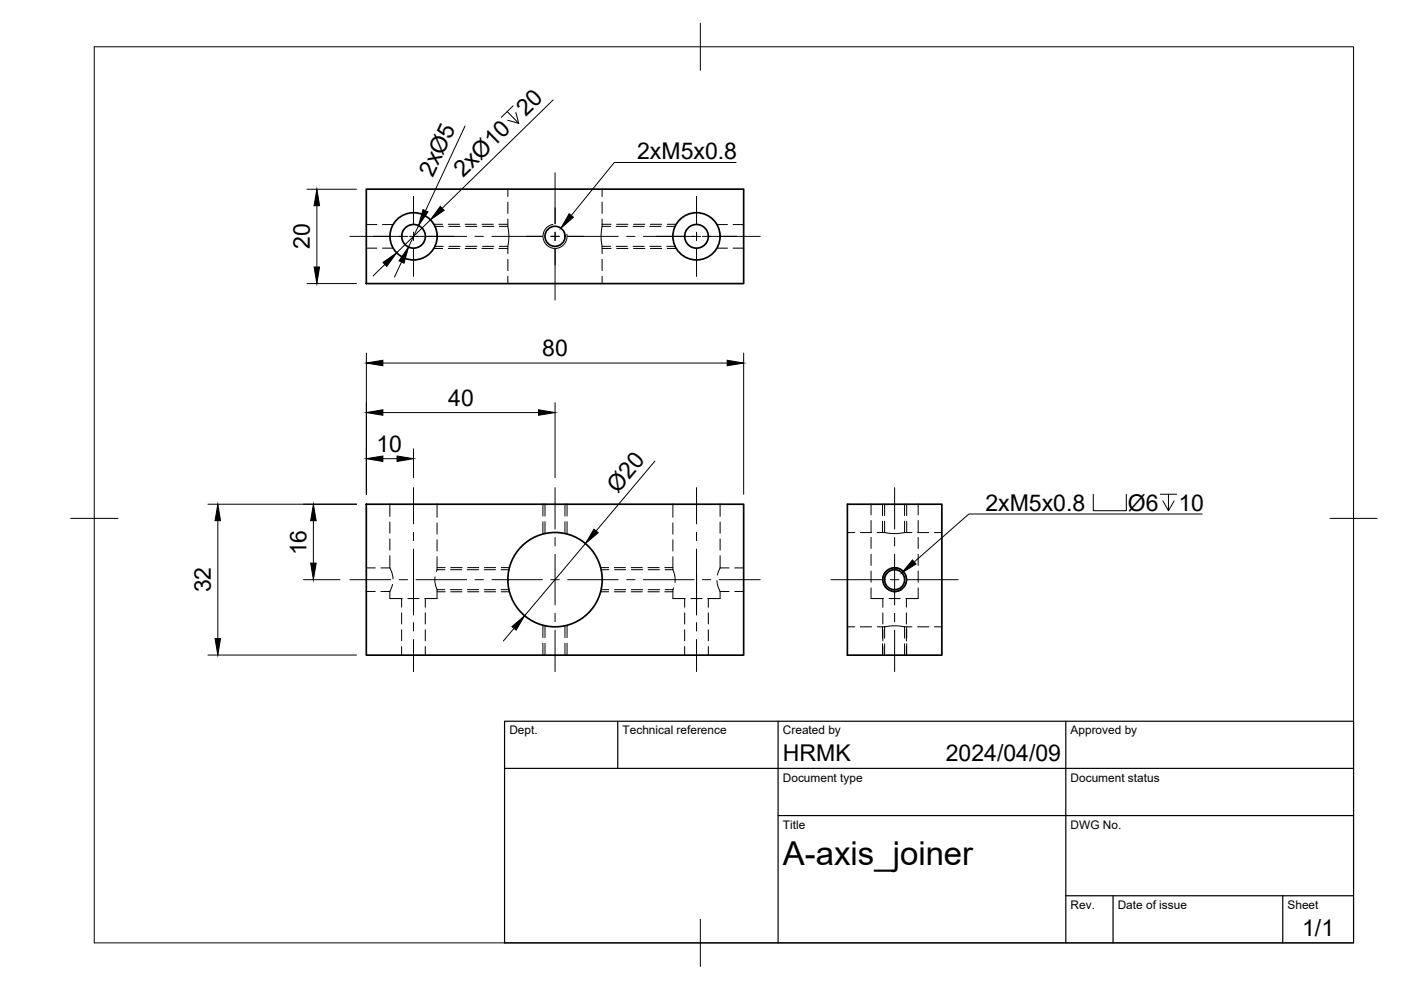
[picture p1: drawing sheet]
<svg xmlns="http://www.w3.org/2000/svg" width="297mm" height="210mm" viewBox="0 0 297 210" stroke-linecap="round" stroke-linejoin="round" font-family="sans-serif">
<!-- layer: Hidden -->
<g fill="none" stroke="#000" stroke-width=".21">
<path d="M77.7 52.6h2.2M77.7 47.6h2.2M81.1 52.6h2.2M81.1 47.6h2.2M92.2 52.2h1.8M92.2 48h1.8M95.2 52.2h2.4M95.2 48h2.4M98.7 52.2h2.4M98.7 48h2.4M102.3 52.2h2.4M102.3 48h2.4"/>
<path d="M105.9 52.2h1.8M105.9 48h1.8M107.7 48l.2 1.6-.2 2.6M107.7 40.1v1.6M107.7 42.9v2.3M107.7 46.4v1.6M107.7 52.2v1.6M107.7 55v2.4M107.7 58.6v1.5M127.7 48l-.3 1.6 .3 2.6M127.7 52.2h1.8M127.7 48h1.8"/>
<path d="M127.7 40.1v1.6M127.7 42.9v2.3M127.7 46.4v1.6M127.7 52.2v1.6M127.7 55v2.4M127.7 58.6v1.5M130.6 52.2h2.4M130.6 48h2.4M134.2 52.2h2.4M134.2 48h2.4M137.8 52.2h2.4M137.8 48h2.4"/>
<path d="M141.4 52.2h1.7M141.4 48h1.7M152 52.6h2.2M152 47.6h2.2M155.4 52.6h2.3M155.4 47.6h2.3M82.7 117.8v2.6h-1.9M82.7 106.9v2.6M82.7 110.7v2.4M82.7 114.3v2.3M92.7 106.9v2.8M92.7 110.9v2.4"/>
<path d="M92.7 114.4v2.4M92.7 118v2.8M115.5 106.9v2.5M115.5 110.6v2.5M119.8 106.9v2.5M119.8 110.6v2.5M142.7 106.9v2.8M142.7 110.9v2.4M142.7 114.4v2.4M142.7 118v2.8M152.7 106.9v2.6M152.7 110.7v2.4"/>
<path d="M152.7 114.3v2.3M152.7 117.8v2.6M179.7 112.9h1.5M182.4 112.9h2.4M184.7 106.9v2.3M184.7 110.4v2.3M184.7 113.9v2.4M184.7 117.5v2.4M186 112.9h1.6M187.6 112.9l1.6 .2 2.6-.2M187.6 106.9v2.4M187.6 110.5v2.4"/>
<path d="M191.8 106.9v2.4M191.8 110.5v2.4M191.8 112.9h1.6M194.5 112.9h2.4M194.7 106.9v2.3M194.7 110.4v2.3M194.7 113.9v2.4M194.7 117.5v2.4M198.1 112.9h1.6M77.7 125.4h1.9M77.7 120.4h1.9M80.8 125.4h1.9"/>
<path d="M82.7 125.4v1.5h2.6M82.7 120.4l.4 1.1 .2 1.2M83.2 123.9l-.5 1.5M85.2 126.9v1.8M85.2 129.9v2.4M85.2 133.5v2.4M85.2 137.1v1.8M86.5 126.9h2.4M90.2 126.9v1.8M90.2 129.9v2.4M90.2 133.5v2.4M90.2 137.1v1.8"/>
<path d="M92.2 122.3v1.3l.5 1.4M92.7 120.8l-.2 .4M92.7 125v1.9h-2.7M92.7 125h1.6M92.7 120.8h1.6M95.5 125h2.4M95.5 120.8h2.4M99.1 125h2.4M99.1 120.8h2.4M102.7 125h2.4M102.7 120.8h2.4M106.2 125h1.7"/>
<path d="M106.2 120.8h1.7M115.5 132.7v2.5M115.5 136.4v2.5M119.8 132.7v2.5M119.8 136.4v2.5M127.4 125h1.7M127.4 120.8h1.7M130.3 125h2.4M130.3 120.8h2.4M133.9 125h2.3M133.9 120.8h2.3M137.4 125h2.4"/>
<path d="M137.4 120.8h2.4M141 125h1.7M141 120.8h1.7M142.7 120.8l.4 1.4v1.3M142.7 125v1.9h2.6M142.8 124.6l-.1 .4M145.2 126.9v1.8M145.2 129.9v2.4M145.2 133.5v2.4M145.2 137.1v1.8M146.5 126.9h2.4M150.2 126.9v1.8"/>
<path d="M150.2 129.9v2.4M150.2 133.5v2.4M150.2 137.1v1.8M152 123.1l.2 1.2 .5 1.1M152.7 120.4l-.6 1.5M152.7 125.4v1.5h-2.6M152.7 125.4h1.9M152.7 120.4h1.9M155.8 125.4h1.9M155.8 120.4h1.9M179.7 132.9h1.5M182.4 132.9h2.4"/>
<path d="M184.7 124.6v2.3h2.6M184.7 121.1v2.4M186 132.9h1.6M187.2 126.9v1.8M187.2 129.9v2.4M187.2 133.5v2.4M187.2 137.1v1.8M187.6 132.9l1.6-.2 2.6 .2M187.6 132.9v2.4M187.6 136.5v2.4M188.5 126.9h2.4M191.8 132.9v2.4"/>
<path d="M191.8 136.5v2.4M191.8 132.9h1.6M192.2 126.9v1.8M192.2 129.9v2.4M192.2 133.5v2.4M192.2 137.1v1.8M194.5 132.9h2.4M194.7 124.6v2.3h-2.6M194.7 121.1v2.4M198.1 132.9h1.6"/>
</g>
<!-- layer: Visible -->
<g fill="none" stroke="#000" stroke-width=".36">
<path d="M77.7 40.1h80v20h-80zM77.7 106.9h80v32h-80zM179.7 106.9h20v32h-20z"/>
<circle cx="87.7" cy="50.1" r="5"/>
<circle cx="87.7" cy="50.1" r="2.51"/>
<circle cx="117.7" cy="50.1" r="2.13"/>
<circle cx="147.7" cy="50.1" r="5"/>
<circle cx="147.7" cy="50.1" r="2.51"/>
<circle cx="117.7" cy="122.9" r="10"/>
<circle cx="189.7" cy="122.9" r="2.12"/>
<circle cx="189.7" cy="122.9" r="2.51"/>
</g>
<!-- layer: Hidden Narrow -->
<g fill="none" stroke="#000" stroke-width=".21">
<path d="M91.9 52.7h2M91.9 47.6h2M95 52.7h2.4M95 47.6h2.4M98.6 52.7h2.4M98.6 47.6h2.4M102.2 52.7h2.4M102.2 47.6h2.4M105.8 52.7h1.9M105.8 47.6h1.9M127.7 52.7h1.9M127.7 47.6h1.9"/>
<path d="M130.7 52.7h2.4M130.7 47.6h2.4M134.3 52.7h2.4M134.3 47.6h2.4M137.9 52.7h2.4M137.9 47.6h2.4M141.5 52.7h1.9M141.5 47.6h1.9M115.1 106.9v2.5M115.1 110.6v2.5M120.2 106.9v2.5M120.2 110.6v2.5"/>
<path d="M187.1 106.9v2.4M187.1 110.5v2.4M192.2 106.9v2.4M192.2 110.5v2.4M92.7 125.5h1.7M92.7 120.3h1.7M95.6 125.5h2.4M95.6 120.3h2.4M99.1 125.5h2.4M99.1 120.3h2.4M102.7 125.5h2.4M102.7 120.3h2.4"/>
<path d="M106.3 125.5h1.7M106.3 120.3h1.7M115.1 132.7v2.5M115.1 136.4v2.5M120.2 132.7v2.5M120.2 136.4v2.5M127.3 125.5h1.8M127.3 120.3h1.8M130.2 125.5h2.4M130.2 120.3h2.4M133.8 125.5h2.4M133.8 120.3h2.4"/>
<path d="M137.4 125.5h2.4M137.4 120.3h2.4M140.9 125.5h1.8M140.9 120.3h1.8M187.1 132.9v2.4M187.1 136.5v2.4M188 121l-.6 .7-.2 .8M189 120.4h1.2l1.1 .5M191.1 125l-.8 .4h-1.1M192 121.8l.2 1.3-.3 1.1M192.2 132.9v2.4M192.2 136.5v2.4"/>
</g>
<!-- layer: Visible Narrow -->
<path d="M117.2 47.6a2.56 2.56 0 0 0-2.1 2.9 2.56 2.56 0 0 0 3 2.1 2.56 2.56 0 0 0 2.1-2.9" fill="none" stroke="#000" stroke-width=".21"/>
<!-- layer: BORDER -->
<path d="M20 9.9h267v190h-267zM148.5 4.9v10M15 109.9h10M282 109.9h10M148.5 194.9v10" fill="none" stroke="#000" stroke-width=".21"/>
<!-- layer: TITLEBLOCK -->
<path d="M107 152.9h180v47h-180zM131 152.9v10M165 152.9v47M226 152.9v47M107 162.9h180M165 172.9h122M226 189.9h61M236 189.9v10M272 189.9v10" fill="none" stroke="#000" stroke-width=".25"/>
<!-- layer: Smart Centers -->
<g fill="none" stroke="#000" stroke-width=".21">
<path d="M117.7 36.6v10.8M74.2 50.1h12.2M86.8 50.1h12.1M87.7 41.6v5.8M87.7 49.2v1.8M87.7 52.8v5.8M100.7 50.1h1.8M104.3 50.1h10.7M116.8 50.1h1.8M117.7 49.2v1.8M117.7 52.8v10.8M120.4 50.1h10.7"/>
<path d="M132.9 50.1h1.7M136.4 50.1h12.2M147.7 41.6v5.8M147.7 49.2v1.8M147.7 52.8v5.8M148.9 50.1h12.3M87.7 103.4v7.7M87.7 112.9v1.7M87.7 116.4v14M117.7 103.4v8.8M117.7 114v1.8M117.7 117.5v10.8"/>
<path d="M147.7 103.4v7.7M147.7 112.9v1.7M147.7 116.4v14M189.7 103.4v8.8M189.7 114v1.8M189.7 117.5v10.8M74.2 122.9h8.6M84.6 122.9h1.8M87.7 132v1.8M87.7 135.6v6.8M88.2 122.9h10.7M100.7 122.9h1.8"/>
<path d="M104.3 122.9h10.7M116.8 122.9h1.8M117.7 130v1.8M117.7 133.6v8.8M120.4 122.9h10.7M132.9 122.9h1.7M136.4 122.9h10.8M147.7 132v1.8M147.7 135.6v6.8M148.9 122.9h1.8M152.5 122.9h8.7M176.2 122.9h10.8"/>
<path d="M188.8 122.9h1.8M189.7 130v1.8M189.7 133.6v8.8M192.3 122.9h10.9"/>
</g>
<!-- layer: FD_Dimensions -->
<g fill="none" stroke="#000" stroke-width=".21">
<path d="M98.6 26.7l-8.4 18M107.5 23.7l2.5 2.5-2.3-.7M108.8 22.4l-2.5 2.5M109.4 23.8l.6 2.4M117.3 21.2l-23.6 23M65.1 40.1h10.5M67.2 43.6v13M81.6 56.1l-2.5 2.4M85.1 55.6l-1.4 3.1M88.7 47.9l-2.1 4.5M91.2 46.6l-7.1 7M65.1 60.1h10.5"/>
<path d="M77.7 74.9v29.9M81.2 77h73M157.7 74.9v29.9M81.2 87.5h33M81.2 97.3h3M87.7 95.2v6.1M117.7 85.4v15.9M138.9 97.8l-12.5 14.8M44.1 106.9h31.5M46.2 110.4v25M66.4 110.4v9M124.1 115.2l-12.9 15.3"/>
<path d="M44.1 138.9h31.5M64.3 122.9h7.8M109 133.2l-2.3 2.7"/>
</g>
<g fill="#000" stroke="#000" stroke-width=".21">
<path d="M67.2 40.1l.6 3.5h-1.2zM66.6 56.6h1.2l-.6 3.5zM81.2 55.6l2.9-2-2.1 2.9zM86.6 52.4l-.9 3.4-1.1-.5zM89.7 44.4l1 .5-2 3zM93.3 43.8l.9 .8-3 2zM77.7 77l3.5-.6v1.1zM154.2 76.4l3.5 .6-3.5 .5zM77.7 87.5l3.5-.6v1.1zM77.7 97.3l3.5-.6v1.1zM84.2 96.7l3.5 .6-3.5 .5zM114.2 86.9l3.5 .6-3.5 .5z"/>
<path d="M46.2 106.9l.6 3.5h-1.2zM66.4 106.9l.6 3.5h-1.1zM65.9 119.4h1.1l-.6 3.5zM125.9 112.2l.9 .8-2.7 2.2zM45.6 135.4h1.2l-.6 3.5zM108.5 132.9l2.7-2.4-1.8 3.1z"/>
</g>
<!-- layer: Hole Notes -->
<path d="M156.1 34.5h-25.9l-9.1 11.2M231.8 104.8v3.5h7v-3.5M246 104.8h3.5M247.7 104.8v3.5l-1.2-2.1M248.9 106.2l-1.2 2.1M254.9 109h-49.5l-11.6 10.1" fill="none" stroke="#000" stroke-width=".21"/>
<path d="M120.7 45.3l.9 .8-2.7 2.3zM193.5 118.7l.7 .9-3 1.8z" fill="#000" stroke="#000" stroke-width=".21"/>
<text font-size="7" x="166" y="183.4">A-axis_joiner</text>
<g font-size="4.9">
<text x="111.5" y="24.7" transform="rotate(-44 111.5 24.7)">20</text>
<text x="135.1" y="33.8">2xM5x0.8</text>
<text x="91.7" y="37.8" transform="rotate(-65 91.7 37.8)">2xØ5</text>
<text x="98.2" y="37.7" transform="rotate(-44 98.2 37.7)">2xØ10</text>
<text x="65.7" y="52.8" transform="rotate(-90 65.7 52.8)">20</text>
<text x="115" y="75.5">80</text>
<text x="95" y="86">40</text>
<text x="79.8" y="95.8">10</text>
<text x="131" y="104.7" transform="rotate(-50 131 104.7)">Ø20</text>
<text x="208.9" y="108.3">2xM5x0.8</text>
<text x="239.1" y="108.3">Ø6</text>
<text x="249.8" y="108.3">10</text>
<text x="65" y="117.8" transform="rotate(-90 65 117.8)">16</text>
<text x="44.7" y="125.6" transform="rotate(-90 44.7 125.6)">32</text>
<text x="166" y="161.4">HRMK</text>
<text x="200.5" y="161.4">2024/04/09</text>
<text x="276.1" y="198.6">1/1</text>
</g>
<g font-size="2.5">
<text x="108" y="155.7">Dept.</text>
<text x="132" y="155.7">Technical reference</text>
<text x="166" y="155.7">Created by</text>
<text x="227" y="155.7">Approved by</text>
<text x="166" y="165.7">Document type</text>
<text x="227" y="165.7">Document status</text>
<text x="166" y="175.7">Title</text>
<text x="227" y="175.7">DWG No.</text>
<text x="227" y="192.7">Rev.</text>
<text x="237" y="192.7">Date of issue</text>
<text x="273" y="192.7">Sheet</text>
</g>
</svg>
